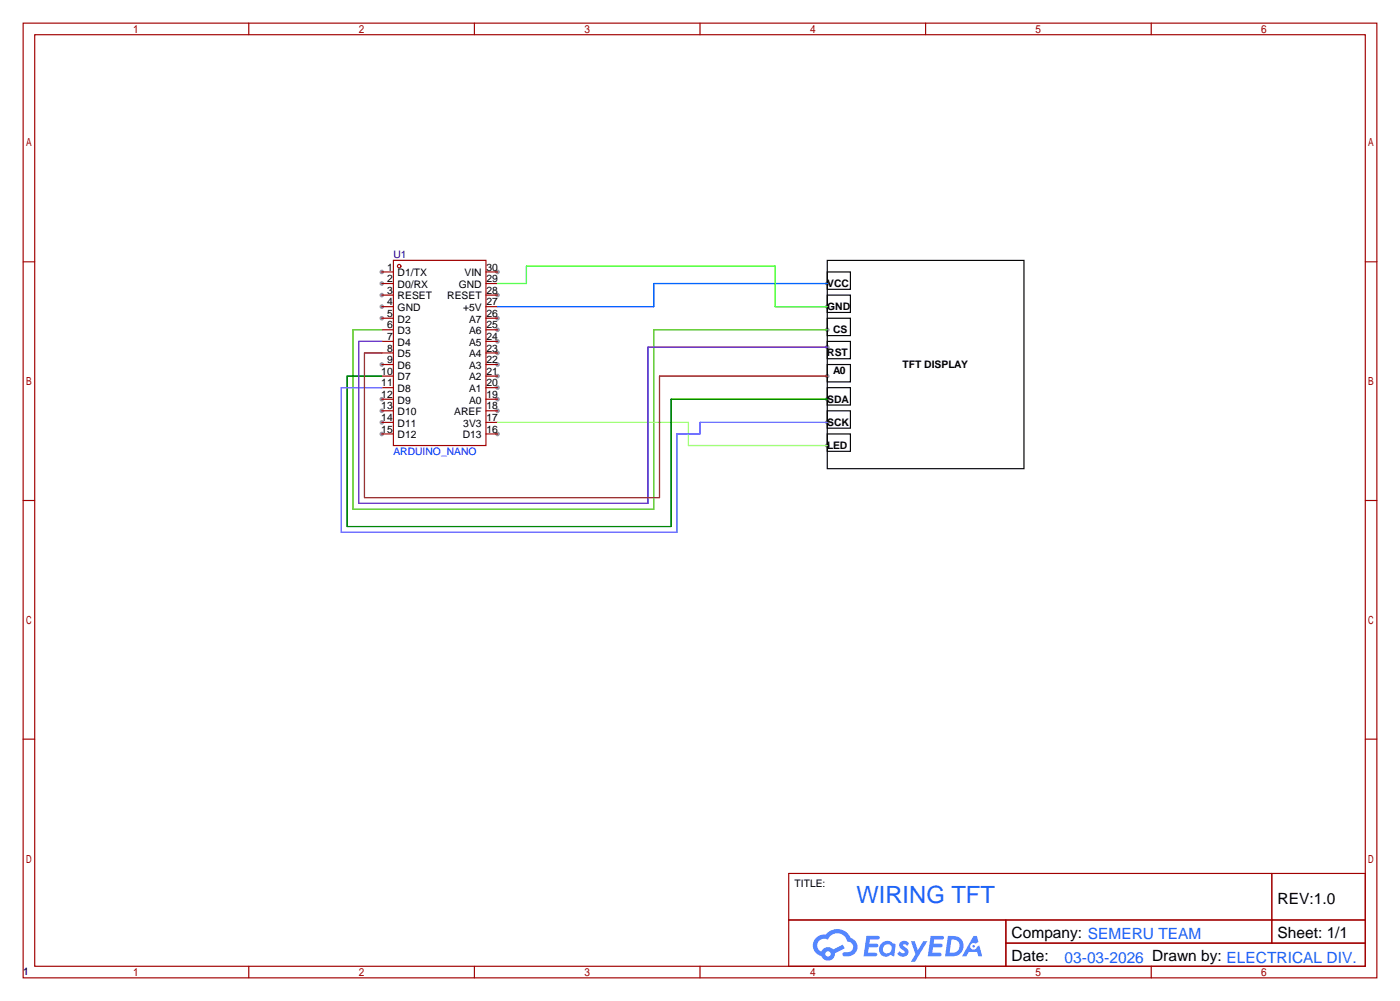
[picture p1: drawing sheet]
<svg xmlns="http://www.w3.org/2000/svg" width="307mm" height="220mm" viewBox="0 0 307 220" stroke-linecap="round" stroke-linejoin="round" font-family="sans-serif">
<g fill="#999">
<circle cx="83.8" cy="59.7" r=".51"/>
<circle cx="83.8" cy="62.2" r=".51"/>
<circle cx="83.8" cy="64.8" r=".51"/>
<circle cx="83.8" cy="67.3" r=".51"/>
<circle cx="83.8" cy="69.8" r=".51"/>
<circle cx="83.8" cy="80" r=".51"/>
<circle cx="83.8" cy="87.6" r=".51"/>
<circle cx="83.8" cy="90.2" r=".51"/>
<circle cx="83.8" cy="92.7" r=".51"/>
<circle cx="83.8" cy="95.2" r=".51"/>
<circle cx="109.2" cy="95.2" r=".51"/>
<circle cx="109.2" cy="90.2" r=".51"/>
<circle cx="109.2" cy="87.6" r=".51"/>
<circle cx="109.2" cy="85.1" r=".51"/>
<circle cx="109.2" cy="82.5" r=".51"/>
<circle cx="109.2" cy="80" r=".51"/>
<circle cx="109.2" cy="77.5" r=".51"/>
<circle cx="109.2" cy="74.9" r=".51"/>
<circle cx="109.2" cy="72.4" r=".51"/>
<circle cx="109.2" cy="69.8" r=".51"/>
<circle cx="109.2" cy="64.8" r=".51"/>
<circle cx="109.2" cy="59.7" r=".51"/>
<circle cx="181.6" cy="62.2" r=".51"/>
<circle cx="181.6" cy="67.3" r=".51"/>
<circle cx="181.6" cy="72.4" r=".51"/>
<circle cx="181.6" cy="97.8" r=".51"/>
<circle cx="181.6" cy="87.6" r=".51"/>
<circle cx="181.6" cy="92.7" r=".51"/>
<circle cx="181.6" cy="76.2" r=".51"/>
<circle cx="181.6" cy="82.5" r=".51"/>
</g>
<g fill="none" stroke="#a10000" stroke-width=".25">
<path d="M5.1 5.1h297.2v209.5h-297.2zM7.6 7.6h292.1v204.5h-292.1zM54.6 5.1v2.5M104.1 5.1v2.5M153.7 5.1v2.5M203.2 5.1v2.5M252.7 5.1v2.5M5.1 57.5h2.5M299.7 57.5h2.6M5.1 109.9h2.5M299.7 109.9h2.6M5.1 162.2h2.5"/>
<path d="M299.7 162.2h2.6M54.6 212.1v2.5M104.1 212.1v2.5M153.7 212.1v2.5M203.2 212.1v2.5M252.7 212.1v2.5"/>
</g>
<g fill="#5487ff">
<path d="M197.7 206.8a1.3 1.3 0 0 1 1.9 .3l-.5 .6a.54 .54 0 0 0-.9-.3l.2 .3a1.28 1.28 0 0 1 .7 2 1.53 1.53 0 0 1-2.1-.3l.5-.6 .8 .4a.31 .31 0 0 0 .3-.2 .31 .31 0 0 0-.3-.4 1.12 1.12 0 0 1-.6-1.8z"/>
<path d="M200 206.6h.8l.7 2 1.2-2h.9l-2.7 4.5h-.9l1-1.6z"/>
<path d="M190.2 205.4h2.3a.46 .46 0 0 1 .5 .1 .46 .46 0 0 1 .1 .5l-.4 .2h-1.7l-.2 .9h1.7a.4 .4 0 0 1 .3 .5 .4 .4 0 0 1-.4 .3h-1.7l-.1 1.2h1.3a.46 .46 0 0 1 .5 .1 .46 .46 0 0 1 .1 .5l-.3 .2h-2.6z"/>
<path d="M204.3 205.4h2.3a.47 .47 0 0 1 .5 .1 .47 .47 0 0 1 .1 .5l-.4 .2h-1.7l-.1 .9h1.6a.4 .4 0 0 1 .3 .5 .4 .4 0 0 1-.4 .3h-1.7l-.1 1.2h1.3a.46 .46 0 0 1 .5 .1 .46 .46 0 0 1 .2 .5l-.4 .2h-2.6z"/>
<path d="M213.7 205.4h.7l.4 1.4-.6 .3a.75 .75 0 0 0-1.2 .3 .75 .75 0 0 0 .5 1.1 .75 .75 0 0 0 1-.7l.5-.3 .6 2.4h-.8l-.3-1h-1.8l-.6 1h-.9z"/>
<path d="M208.1 205.4l-.6 4.5h1.4a2.27 2.27 0 0 0 2.6-2.3 2.27 2.27 0 0 0-2.7-2.2zM208.9 206.2a1.5 1.5 0 0 1 1.8 1.5 1.5 1.5 0 0 1-1.9 1.4h-.3z"/>
<path d="M193.5 207.1a1.6 1.6 0 0 0-.3 2.2 1.6 1.6 0 0 0 2.3 .2l.8 .4 .3-2.5-.2-.2-.4-.1a1.58 1.58 0 0 0-2.5 0zM194.1 207.6a.98 .98 0 0 1 1.6 .4 .98 .98 0 0 1-1 1.3 .94 .94 0 0 1-.9-.7 .94 .94 0 0 1 .3-1z"/>
<path d="M179.2 205.8a2.37 2.37 0 0 0 1.1 4 1.54 1.54 0 0 0 1.8 1 1.54 1.54 0 0 0 1.2-1.6l2.2-1.1-.5-.7-2.1 1a1.57 1.57 0 0 0-2.6 .5 1.5 1.5 0 0 1-.7-2.1 1.5 1.5 0 0 1 2.2-.5 2.23 2.23 0 0 1 2.2-1.5 2.23 2.23 0 0 1 2 1.9 1.16 1.16 0 0 1 1.3 1.1 1.16 1.16 0 0 1-1.1 1.2h-.7a.47 .47 0 0 0-.6 .4 .47 .47 0 0 0 .5 .5 2.17 2.17 0 0 0 2.5-.9 2.17 2.17 0 0 0-.4-2.7l-.8-.4a3.2 3.2 0 0 0-5.4-.8l-1.1 .1zM181.2 209.4a.6 .6 0 0 1 1.2 0 .6 .6 0 0 1-1.2 0z"/>
<circle cx="213.7" cy="207.7" r=".28"/>
</g>
<g fill="none" stroke="#a10000" stroke-width=".25">
<path d="M83.8 59.7h2.6M86.4 57.1h20.3v40.7h-20.3zM106.7 59.7h2.5M83.8 62.2h2.6M83.8 64.8h2.6M83.8 67.3h2.6M83.8 69.8h2.6M83.8 72.4h2.6M83.8 74.9h2.6M83.8 77.5h2.6M106.7 62.2h2.5M106.7 64.8h2.5"/>
<path d="M106.7 67.3h2.5M106.7 69.8h2.5M106.7 72.4h2.5M106.7 74.9h2.5M106.7 77.5h2.5M83.8 80h2.6M83.8 82.5h2.6M83.8 85.1h2.6M83.8 87.6h2.6M83.8 90.2h2.6M83.8 92.7h2.6M83.8 95.2h2.6"/>
<path d="M106.7 80h2.5M106.7 82.5h2.5M106.7 85.1h2.5M106.7 87.6h2.5M106.7 90.2h2.5M106.7 92.7h2.5M106.7 95.2h2.5M173.1 191.7h126.6v20.4h-126.6zM279.2 191.7v15.3M173.1 201.9h126.6M220.8 201.9v10.2M220.8 207h78.9"/>
<circle cx="87.6" cy="58.4" r=".38"/>
</g>
<path d="M181.6 59.7h5.1v3.8h-5.1zM181.6 57.1h43.2v45.8h-43.2zM181.6 64.8h5.1v3.8h-5.1zM181.6 69.8h5.1v3.9h-5.1zM181.6 74.9h5.1v3.8h-5.1zM181.6 80h5.1v3.8h-5.1zM181.6 85.1h5.1v3.8h-5.1zM181.6 90.2h5.1v3.8h-5.1zM181.6 95.2h5.1v3.9h-5.1z" fill="none" stroke="#000" stroke-width=".25"/>
<path d="M181.6 62.2h-38.1v5.1h-34.3" fill="none" stroke="#06f" stroke-width=".25"/>
<path d="M109.2 62.2h6.4v-3.8h54.6v8.9h11.4" fill="none" stroke="#3f3" stroke-width=".25"/>
<path d="M83.8 72.4h-6.3v39.4h66v-39.4h38.1" fill="none" stroke="#6c3" stroke-width=".25"/>
<path d="M109.2 92.7h41.9v5.1h30.5" fill="none" stroke="#9f6" stroke-width=".25"/>
<path d="M83.8 82.5h-7.6v33.1h71.1v-28h34.3" fill="none" stroke="#008700" stroke-width=".25"/>
<path d="M83.8 85.1h-8.9v31.7h73.7v-21.6h5.1v-2.5h27.9" fill="none" stroke="#66f" stroke-width=".25"/>
<path d="M83.8 74.9h-5.1v35.6h63.5v-34.3h39.4" fill="none" stroke="#63c" stroke-width=".25"/>
<path d="M83.8 77.5h-3.8v31.7h64.8v-26.7h36.8" fill="none" stroke="#933" stroke-width=".25"/>
<text font-size="5.2" fill="#1765f6" x="188" y="198.1">WIRING TFT</text>
<g font-size="3.4">
<text x="280.5" y="198.3">REV:1.0</text>
<text x="222.1" y="206">Company: SEMERU TEAM</text>
<text x="280.5" y="206">Sheet: 1/1</text>
<text x="222.1" y="210.9">Date:</text>
</g>
<text font-size="3.4" fill="#1765f6" x="233.7" y="211.3">03-03-2026 Drawn by: ELECTRICAL DIV.</text>
<g font-size="2.3">
<text x="85" y="59.4">1</text>
<text x="106.8" y="59.4">30</text>
<text x="85" y="61.9">2</text>
<text x="85" y="64.5">3</text>
<text x="87.3" y="60.6">D1/TX</text>
<text x="87.3" y="63.2">D0/RX</text>
<text x="87.3" y="65.7">RESET</text>
<text x="98.2" y="65.7">RESET</text>
<text x="100.7" y="63.2">GND</text>
<text x="102" y="60.6">VIN</text>
<text x="106.8" y="64.5">28</text>
<text x="106.8" y="61.9">29</text>
<text x="181.6" y="63">VCC</text>
<text x="85" y="67">4</text>
<text x="85" y="69.5">5</text>
<text x="87.3" y="68.3">GND</text>
<text x="87.3" y="70.8">D2</text>
<text x="101.6" y="68.3">+5V</text>
<text x="103" y="70.8">A7</text>
<text x="106.8" y="69.5">26</text>
<text x="106.8" y="67">27</text>
<text x="181.6" y="68">GND</text>
<text x="85" y="72.1">6</text>
<text x="85" y="74.6">7</text>
<text x="85" y="77.2">8</text>
<text x="87.3" y="73.3">D3</text>
<text x="87.3" y="75.9">D4</text>
<text x="103" y="75.9">A5</text>
<text x="103" y="73.3">A6</text>
<text x="106.8" y="77.2">23</text>
<text x="106.8" y="74.6">24</text>
<text x="106.8" y="72.1">25</text>
<text x="182.9" y="73.1">CS</text>
<text x="83.7" y="82.2">10</text>
<text x="85" y="79.7">9</text>
<text x="87.3" y="78.4">D5</text>
<text x="87.3" y="81">D6</text>
<text x="87.3" y="83.5">D7</text>
<text x="103" y="83.5">A2</text>
<text x="103" y="81">A3</text>
<text x="103" y="78.4">A4</text>
<text x="106.8" y="82.2">21</text>
<text x="106.8" y="79.7">22</text>
<text x="181.6" y="78.2">RST</text>
<text x="182.9" y="82">A0</text>
<text x="198.1" y="80.7">TFT DISPLAY</text>
<text x="83.7" y="84.8">11</text>
<text x="83.7" y="87.3">12</text>
<text x="83.7" y="89.9">13</text>
<text x="87.3" y="86">D8</text>
<text x="87.3" y="88.6">D9</text>
<text x="103" y="88.6">A0</text>
<text x="103" y="86">A1</text>
<text x="106.8" y="89.9">18</text>
<text x="106.8" y="87.3">19</text>
<text x="106.8" y="84.8">20</text>
<text x="181.6" y="88.4">SDA</text>
<text x="83.7" y="92.4">14</text>
<text x="83.7" y="94.9">15</text>
<text x="87.3" y="91.1">D10</text>
<text x="87.3" y="93.7">D11</text>
<text x="99.7" y="91.1">AREF</text>
<text x="101.7" y="93.7">3V3</text>
<text x="106.8" y="94.9">16</text>
<text x="106.8" y="92.4">17</text>
<text x="181.6" y="93.4">SCK</text>
<text x="87.3" y="96.2">D12</text>
<text x="101.6" y="96.2">D13</text>
<text x="181.6" y="98.5">LED</text>
<text x="174.4" y="194.7">TITLE:</text>
</g>
<g font-size="2.3" fill="#000080">
<text x="86.4" y="56.6">U1</text>
<text x="5.1" y="214.1">1</text>
</g>
<text font-size="2.3" fill="#00f" x="86.4" y="99.8">ARDUINO_NANO</text>
</svg>
